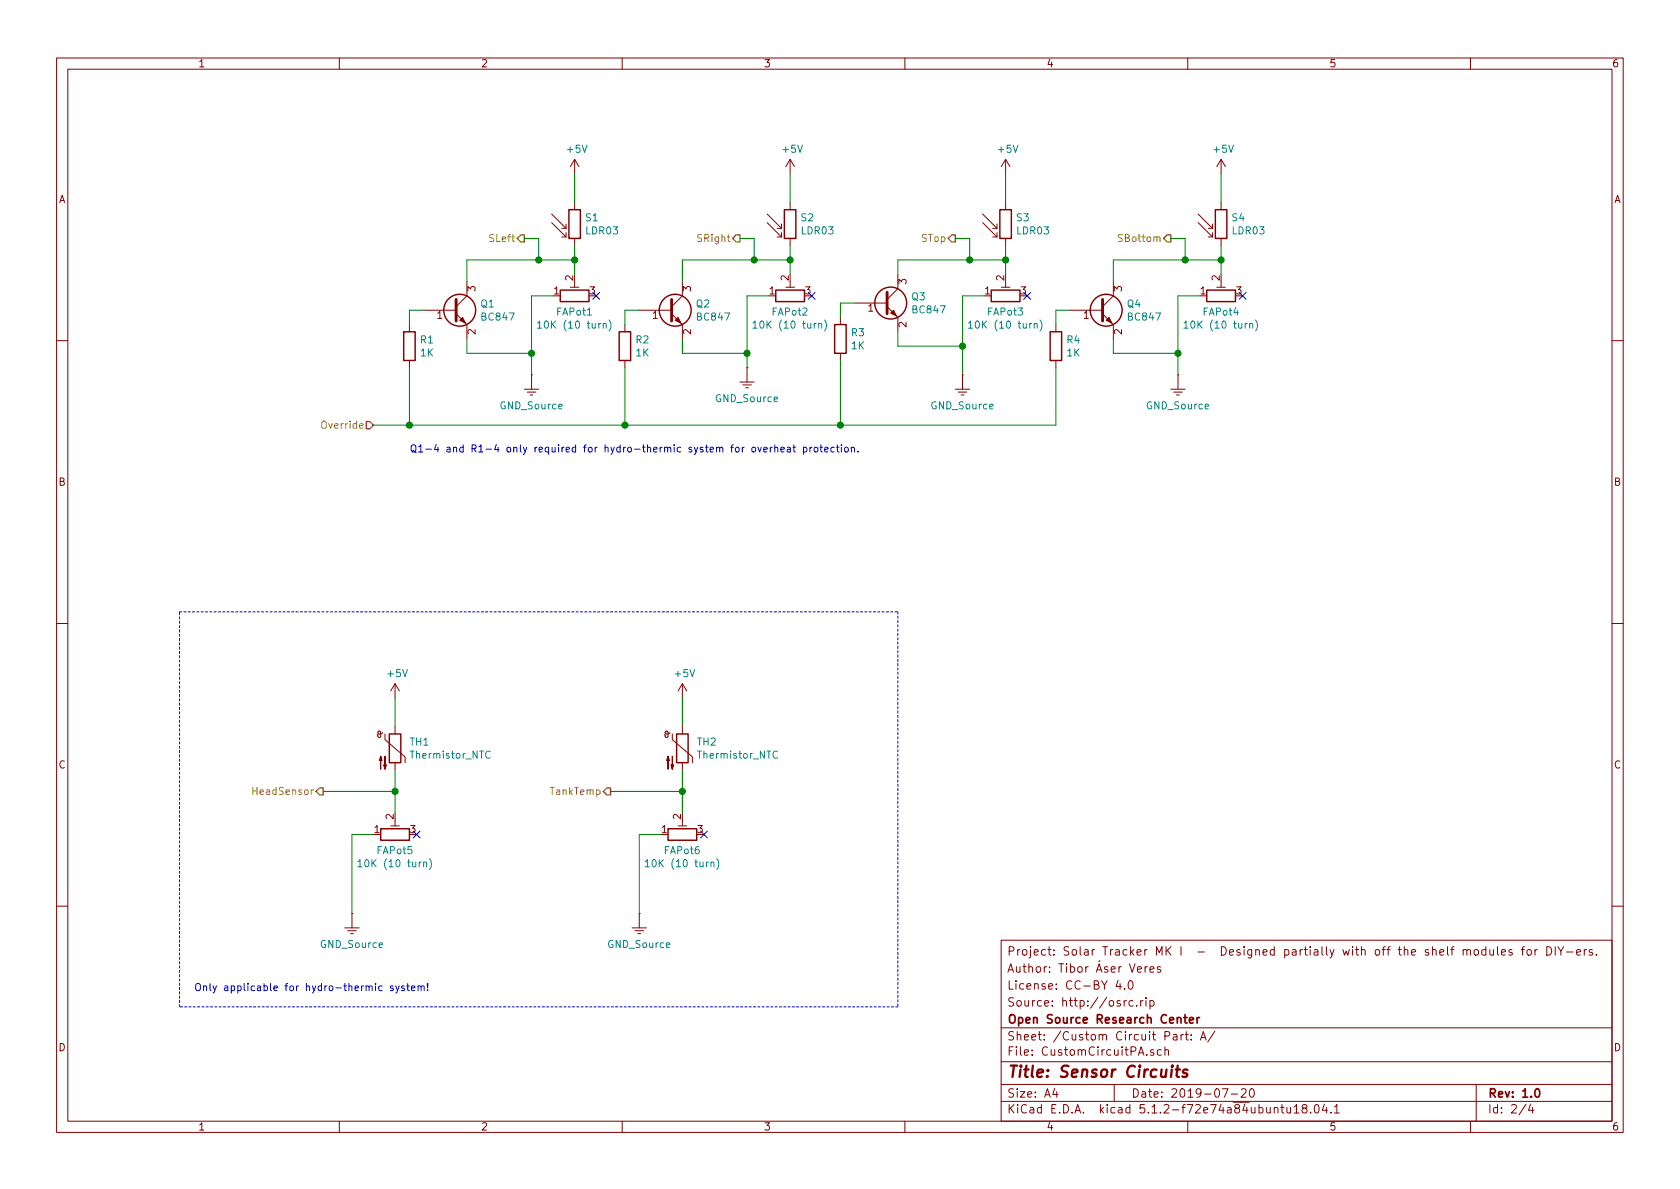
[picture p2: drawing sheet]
EESchema Schematic File Version 4
LIBS:SolarTracker MK I-cache
EELAYER 29 0
EELAYER END
$Descr A4 11693 8268
encoding utf-8
Sheet 2 4
Title "Sensor Circuits"
Date "2019-07-20"
Rev "1.0"
Comp "Open Source Research Center"
Comment1 "Source: http://osrc.rip"
Comment2 "License: CC-BY 4.0"
Comment3 "Author: Tibor Áser Veres"
Comment4 "Project: Solar Tracker MK I  -  Designed partially with off the shelf modules for DIY-ers."
$EndDescr
$Comp
L Sensor_Optical:LDR03 R?
U 1 1
P 7000 1550
AR Path="/5D3D385E" Ref="R?"  Part="1" 
AR Path="/5D3AB2EA/5D3D385E" Ref="S3"  Part="1" 
F 0 "S3" H 7070 1596 50  0000 L CNN
F 1 "LDR03" H 7070 1505 50  0000 L CNN
F 2 "OptoDevice:R_LDR_10x8.5mm_P7.6mm_Vertical" V 7175 1550 50  0001 C CNN
F 3 "http://www.elektronica-componenten.nl/WebRoot/StoreNL/Shops/61422969/54F1/BA0C/C664/31B9/2173/C0A8/2AB9/2AEF/LDR03IMP.pdf" H 7000 1500 50  0001 C CNN
	1    7000 1550
	1    0    0    -1  
$EndComp
$Comp
L Device:R_POT_TRIM RV?
U 1 1
P 7000 2050
AR Path="/5D3D3864" Ref="RV?"  Part="1" 
AR Path="/5D3AB2EA/5D3D3864" Ref="FAPot3"  Part="1" 
F 0 "FAPot3" V 6885 2050 50  0000 C CNN
F 1 "10K (10 turn)" V 6794 2050 50  0000 C CNN
F 2 "" H 7000 2050 50  0001 C CNN
F 3 "~" H 7000 2050 50  0001 C CNN
	1    7000 2050
	0    -1   -1   0   
$EndComp
Wire Wire Line
	6850 2050 6700 2050
$Comp
L power:+5V #PWR?
U 1 1
P 7000 1200
AR Path="/5D3D3871" Ref="#PWR?"  Part="1" 
AR Path="/5D3AB2EA/5D3D3871" Ref="#PWR06"  Part="1" 
F 0 "#PWR06" H 7000 1050 50  0001 C CNN
F 1 "+5V" H 7015 1373 50  0000 C CNN
F 2 "" H 7000 1200 50  0001 C CNN
F 3 "" H 7000 1200 50  0001 C CNN
	1    7000 1200
	1    0    0    -1  
$EndComp
Wire Wire Line
	7000 1400 7000 1200
$Comp
L power:+5V #PWR?
U 1 1
P 8500 1200
AR Path="/5D3D3878" Ref="#PWR?"  Part="1" 
AR Path="/5D3AB2EA/5D3D3878" Ref="#PWR08"  Part="1" 
F 0 "#PWR08" H 8500 1050 50  0001 C CNN
F 1 "+5V" H 8515 1373 50  0000 C CNN
F 2 "" H 8500 1200 50  0001 C CNN
F 3 "" H 8500 1200 50  0001 C CNN
	1    8500 1200
	1    0    0    -1  
$EndComp
$Comp
L Sensor_Optical:LDR03 R?
U 1 1
P 8500 1550
AR Path="/5D3D387E" Ref="R?"  Part="1" 
AR Path="/5D3AB2EA/5D3D387E" Ref="S4"  Part="1" 
F 0 "S4" H 8570 1596 50  0000 L CNN
F 1 "LDR03" H 8570 1505 50  0000 L CNN
F 2 "OptoDevice:R_LDR_10x8.5mm_P7.6mm_Vertical" V 8675 1550 50  0001 C CNN
F 3 "http://www.elektronica-componenten.nl/WebRoot/StoreNL/Shops/61422969/54F1/BA0C/C664/31B9/2173/C0A8/2AB9/2AEF/LDR03IMP.pdf" H 8500 1500 50  0001 C CNN
	1    8500 1550
	1    0    0    -1  
$EndComp
$Comp
L Device:R_POT_TRIM RV?
U 1 1
P 8500 2050
AR Path="/5D3D3884" Ref="RV?"  Part="1" 
AR Path="/5D3AB2EA/5D3D3884" Ref="FAPot4"  Part="1" 
F 0 "FAPot4" V 8385 2050 50  0000 C CNN
F 1 "10K (10 turn)" V 8294 2050 50  0000 C CNN
F 2 "" H 8500 2050 50  0001 C CNN
F 3 "~" H 8500 2050 50  0001 C CNN
	1    8500 2050
	0    -1   -1   0   
$EndComp
Wire Wire Line
	8200 2050 8350 2050
Wire Wire Line
	8500 1900 8500 1800
Wire Wire Line
	8500 1400 8500 1200
$Comp
L power:+5V #PWR?
U 1 1
P 4000 1200
AR Path="/5D3D3893" Ref="#PWR?"  Part="1" 
AR Path="/5D3AB2EA/5D3D3893" Ref="#PWR02"  Part="1" 
F 0 "#PWR02" H 4000 1050 50  0001 C CNN
F 1 "+5V" H 4015 1373 50  0000 C CNN
F 2 "" H 4000 1200 50  0001 C CNN
F 3 "" H 4000 1200 50  0001 C CNN
	1    4000 1200
	1    0    0    -1  
$EndComp
$Comp
L Sensor_Optical:LDR03 R?
U 1 1
P 4000 1550
AR Path="/5D3D3899" Ref="R?"  Part="1" 
AR Path="/5D3AB2EA/5D3D3899" Ref="S1"  Part="1" 
F 0 "S1" H 4070 1596 50  0000 L CNN
F 1 "LDR03" H 4070 1505 50  0000 L CNN
F 2 "OptoDevice:R_LDR_10x8.5mm_P7.6mm_Vertical" V 4175 1550 50  0001 C CNN
F 3 "http://www.elektronica-componenten.nl/WebRoot/StoreNL/Shops/61422969/54F1/BA0C/C664/31B9/2173/C0A8/2AB9/2AEF/LDR03IMP.pdf" H 4000 1500 50  0001 C CNN
	1    4000 1550
	1    0    0    -1  
$EndComp
$Comp
L Device:R_POT_TRIM RV?
U 1 1
P 4000 2050
AR Path="/5D3D389F" Ref="RV?"  Part="1" 
AR Path="/5D3AB2EA/5D3D389F" Ref="FAPot1"  Part="1" 
F 0 "FAPot1" V 3885 2050 50  0000 C CNN
F 1 "10K (10 turn)" V 3794 2050 50  0000 C CNN
F 2 "" H 4000 2050 50  0001 C CNN
F 3 "~" H 4000 2050 50  0001 C CNN
	1    4000 2050
	0    -1   -1   0   
$EndComp
$Comp
L Device:R_POT_TRIM RV?
U 1 1
P 5500 2050
AR Path="/5D3D38AB" Ref="RV?"  Part="1" 
AR Path="/5D3AB2EA/5D3D38AB" Ref="FAPot2"  Part="1" 
F 0 "FAPot2" V 5385 2050 50  0000 C CNN
F 1 "10K (10 turn)" V 5294 2050 50  0000 C CNN
F 2 "" H 5500 2050 50  0001 C CNN
F 3 "~" H 5500 2050 50  0001 C CNN
	1    5500 2050
	0    -1   -1   0   
$EndComp
$Comp
L Sensor_Optical:LDR03 R?
U 1 1
P 5500 1550
AR Path="/5D3D38B1" Ref="R?"  Part="1" 
AR Path="/5D3AB2EA/5D3D38B1" Ref="S2"  Part="1" 
F 0 "S2" H 5570 1596 50  0000 L CNN
F 1 "LDR03" H 5570 1505 50  0000 L CNN
F 2 "OptoDevice:R_LDR_10x8.5mm_P7.6mm_Vertical" V 5675 1550 50  0001 C CNN
F 3 "http://www.elektronica-componenten.nl/WebRoot/StoreNL/Shops/61422969/54F1/BA0C/C664/31B9/2173/C0A8/2AB9/2AEF/LDR03IMP.pdf" H 5500 1500 50  0001 C CNN
	1    5500 1550
	1    0    0    -1  
$EndComp
$Comp
L power:+5V #PWR?
U 1 1
P 5500 1200
AR Path="/5D3D38B7" Ref="#PWR?"  Part="1" 
AR Path="/5D3AB2EA/5D3D38B7" Ref="#PWR04"  Part="1" 
F 0 "#PWR04" H 5500 1050 50  0001 C CNN
F 1 "+5V" H 5515 1373 50  0000 C CNN
F 2 "" H 5500 1200 50  0001 C CNN
F 3 "" H 5500 1200 50  0001 C CNN
	1    5500 1200
	1    0    0    -1  
$EndComp
Wire Wire Line
	5200 2050 5350 2050
Wire Wire Line
	5500 1700 5500 1800
Wire Wire Line
	5500 1400 5500 1200
Wire Wire Line
	4000 1200 4000 1400
Wire Wire Line
	3850 2050 3700 2050
$Comp
L Transistor_BJT:BC847 Q?
U 1 1
P 6150 2100
AR Path="/5D3D38C8" Ref="Q?"  Part="1" 
AR Path="/5D3AB2EA/5D3D38C8" Ref="Q3"  Part="1" 
F 0 "Q3" H 6341 2146 50  0000 L CNN
F 1 "BC847" H 6341 2055 50  0000 L CNN
F 2 "Package_TO_SOT_SMD:SOT-23" H 6350 2025 50  0001 L CIN
F 3 "http://www.infineon.com/dgdl/Infineon-BC847SERIES_BC848SERIES_BC849SERIES_BC850SERIES-DS-v01_01-en.pdf?fileId=db3a304314dca389011541d4630a1657" H 6150 2100 50  0001 L CNN
	1    6150 2100
	1    0    0    -1  
$EndComp
Wire Wire Line
	6250 1800 6750 1800
Wire Wire Line
	7000 1700 7000 1800
Connection ~ 7000 1800
Wire Wire Line
	7000 1800 7000 1900
Wire Wire Line
	6250 1900 6250 1800
Wire Wire Line
	6700 2050 6700 2400
Wire Wire Line
	6250 2300 6250 2400
Wire Wire Line
	6250 2400 6700 2400
Connection ~ 6700 2400
Wire Wire Line
	6700 2400 6700 2600
Wire Wire Line
	8200 2050 8200 2450
Wire Wire Line
	3700 2050 3700 2450
$Comp
L Transistor_BJT:BC847 Q?
U 1 1
P 7650 2150
AR Path="/5D3D38DA" Ref="Q?"  Part="1" 
AR Path="/5D3AB2EA/5D3D38DA" Ref="Q4"  Part="1" 
F 0 "Q4" H 7841 2196 50  0000 L CNN
F 1 "BC847" H 7841 2105 50  0000 L CNN
F 2 "Package_TO_SOT_SMD:SOT-23" H 7850 2075 50  0001 L CIN
F 3 "http://www.infineon.com/dgdl/Infineon-BC847SERIES_BC848SERIES_BC849SERIES_BC850SERIES-DS-v01_01-en.pdf?fileId=db3a304314dca389011541d4630a1657" H 7650 2150 50  0001 L CNN
	1    7650 2150
	1    0    0    -1  
$EndComp
Wire Wire Line
	7750 1950 7750 1800
Wire Wire Line
	7750 1800 8250 1800
Connection ~ 8500 1800
Wire Wire Line
	8500 1800 8500 1700
Wire Wire Line
	7750 2350 7750 2450
Wire Wire Line
	7750 2450 8200 2450
Connection ~ 8200 2450
Wire Wire Line
	8200 2450 8200 2600
$Comp
L Transistor_BJT:BC847 Q?
U 1 1
P 3150 2150
AR Path="/5D3D38E8" Ref="Q?"  Part="1" 
AR Path="/5D3AB2EA/5D3D38E8" Ref="Q1"  Part="1" 
F 0 "Q1" H 3341 2196 50  0000 L CNN
F 1 "BC847" H 3341 2105 50  0000 L CNN
F 2 "Package_TO_SOT_SMD:SOT-23" H 3350 2075 50  0001 L CIN
F 3 "http://www.infineon.com/dgdl/Infineon-BC847SERIES_BC848SERIES_BC849SERIES_BC850SERIES-DS-v01_01-en.pdf?fileId=db3a304314dca389011541d4630a1657" H 3150 2150 50  0001 L CNN
	1    3150 2150
	1    0    0    -1  
$EndComp
Wire Wire Line
	4000 1700 4000 1800
Wire Wire Line
	3250 1950 3250 1800
Wire Wire Line
	3250 1800 3750 1800
Connection ~ 4000 1800
Wire Wire Line
	4000 1800 4000 1900
Wire Wire Line
	3250 2350 3250 2450
Wire Wire Line
	3250 2450 3700 2450
Connection ~ 3700 2450
Wire Wire Line
	3700 2450 3700 2600
$Comp
L Transistor_BJT:BC847 Q?
U 1 1
P 4650 2150
AR Path="/5D3D38F7" Ref="Q?"  Part="1" 
AR Path="/5D3AB2EA/5D3D38F7" Ref="Q2"  Part="1" 
F 0 "Q2" H 4841 2196 50  0000 L CNN
F 1 "BC847" H 4841 2105 50  0000 L CNN
F 2 "Package_TO_SOT_SMD:SOT-23" H 4850 2075 50  0001 L CIN
F 3 "http://www.infineon.com/dgdl/Infineon-BC847SERIES_BC848SERIES_BC849SERIES_BC850SERIES-DS-v01_01-en.pdf?fileId=db3a304314dca389011541d4630a1657" H 4650 2150 50  0001 L CNN
	1    4650 2150
	1    0    0    -1  
$EndComp
Wire Wire Line
	5200 2050 5200 2450
Wire Wire Line
	4750 2350 4750 2450
Wire Wire Line
	4750 2450 5200 2450
Connection ~ 5200 2450
Wire Wire Line
	5200 2450 5200 2550
Wire Wire Line
	4750 1950 4750 1800
Wire Wire Line
	4750 1800 5250 1800
Connection ~ 5500 1800
Wire Wire Line
	5500 1800 5500 1900
Text HLabel 6650 1650 0    50   Output ~ 0
STop
Text HLabel 8150 1650 0    50   Output ~ 0
SBottom
Text HLabel 3650 1650 0    50   Output ~ 0
SLeft
Wire Wire Line
	6650 1650 6750 1650
Wire Wire Line
	6750 1650 6750 1800
Connection ~ 6750 1800
Wire Wire Line
	6750 1800 7000 1800
Wire Wire Line
	8150 1650 8250 1650
Wire Wire Line
	8250 1650 8250 1800
Connection ~ 8250 1800
Wire Wire Line
	8250 1800 8500 1800
Wire Wire Line
	3750 1800 3750 1650
Wire Wire Line
	3750 1650 3650 1650
Connection ~ 3750 1800
Wire Wire Line
	3750 1800 4000 1800
Wire Wire Line
	5250 1800 5250 1650
Wire Wire Line
	5250 1650 5150 1650
Connection ~ 5250 1800
Wire Wire Line
	5250 1800 5500 1800
Text HLabel 5150 1650 0    50   Output ~ 0
SRight
$Comp
L Device:R R1
U 1 1
P 2850 2400
F 0 "R1" H 2920 2446 50  0000 L CNN
F 1 "1K" H 2920 2355 50  0000 L CNN
F 2 "" V 2780 2400 50  0001 C CNN
F 3 "~" H 2850 2400 50  0001 C CNN
	1    2850 2400
	1    0    0    -1  
$EndComp
$Comp
L Device:R R2
U 1 1
P 4350 2400
F 0 "R2" H 4420 2446 50  0000 L CNN
F 1 "1K" H 4420 2355 50  0000 L CNN
F 2 "" V 4280 2400 50  0001 C CNN
F 3 "~" H 4350 2400 50  0001 C CNN
	1    4350 2400
	1    0    0    -1  
$EndComp
$Comp
L Device:R R3
U 1 1
P 5850 2350
F 0 "R3" H 5920 2396 50  0000 L CNN
F 1 "1K" H 5920 2305 50  0000 L CNN
F 2 "" V 5780 2350 50  0001 C CNN
F 3 "~" H 5850 2350 50  0001 C CNN
	1    5850 2350
	1    0    0    -1  
$EndComp
$Comp
L Device:R R4
U 1 1
P 7350 2400
F 0 "R4" H 7420 2446 50  0000 L CNN
F 1 "1K" H 7420 2355 50  0000 L CNN
F 2 "" V 7280 2400 50  0001 C CNN
F 3 "~" H 7350 2400 50  0001 C CNN
	1    7350 2400
	1    0    0    -1  
$EndComp
Wire Wire Line
	7350 2550 7350 2950
Wire Wire Line
	7350 2950 5850 2950
Wire Wire Line
	5850 2950 5850 2500
Wire Wire Line
	5850 2950 4350 2950
Wire Wire Line
	4350 2950 4350 2550
Connection ~ 5850 2950
Wire Wire Line
	4350 2950 2850 2950
Wire Wire Line
	2850 2950 2850 2550
Connection ~ 4350 2950
Connection ~ 2850 2950
Wire Wire Line
	2600 2950 2850 2950
Text HLabel 2600 2950 0    50   Input ~ 0
Override
Wire Wire Line
	7450 2150 7350 2150
Wire Wire Line
	7350 2150 7350 2250
Wire Wire Line
	5850 2200 5850 2100
Wire Wire Line
	5850 2100 5950 2100
Wire Wire Line
	4350 2250 4350 2150
Wire Wire Line
	4350 2150 4450 2150
Wire Wire Line
	2950 2150 2850 2150
Wire Wire Line
	2850 2150 2850 2250
Text Notes 2850 3150 0    50   ~ 0
Q1-4 and R1-4 only required for hydro-thermic system for overheat protection.
$Comp
L Device:R_POT_TRIM FAPot?
U 1 1
P 4750 5800
AR Path="/5D712E2D" Ref="FAPot?"  Part="1" 
AR Path="/5D3AB2EA/5D712E2D" Ref="FAPot6"  Part="1" 
F 0 "FAPot6" V 4635 5800 50  0000 C CNN
F 1 "10K (10 turn)" V 4544 5800 50  0000 C CNN
F 2 "" H 4750 5800 50  0001 C CNN
F 3 "~" H 4750 5800 50  0001 C CNN
	1    4750 5800
	0    -1   -1   0   
$EndComp
Wire Wire Line
	4450 5800 4600 5800
$Comp
L power:+5V #PWR?
U 1 1
P 4750 4850
AR Path="/5D73F310" Ref="#PWR?"  Part="1" 
AR Path="/5D3AB2EA/5D73F310" Ref="#PWR038"  Part="1" 
F 0 "#PWR038" H 4750 4700 50  0001 C CNN
F 1 "+5V" H 4765 5023 50  0000 C CNN
F 2 "" H 4750 4850 50  0001 C CNN
F 3 "" H 4750 4850 50  0001 C CNN
	1    4750 4850
	1    0    0    -1  
$EndComp
Wire Wire Line
	4750 5050 4750 4850
$Comp
L Device:Thermistor_NTC TH2
U 1 1
P 4750 5200
F 0 "TH2" H 4848 5246 50  0000 L CNN
F 1 "Thermistor_NTC" H 4848 5155 50  0000 L CNN
F 2 "" H 4750 5250 50  0001 C CNN
F 3 "~" H 4750 5250 50  0001 C CNN
	1    4750 5200
	1    0    0    -1  
$EndComp
Wire Wire Line
	4750 5350 4750 5500
Wire Wire Line
	4450 5800 4450 6350
Text HLabel 4250 5500 0    50   Output ~ 0
TankTemp
Text HLabel 2250 5500 0    50   Output ~ 0
HeadSensor
Connection ~ 4750 5500
Wire Wire Line
	4750 5500 4750 5650
Wire Wire Line
	4250 5500 4750 5500
$Comp
L Device:R_POT_TRIM FAPot?
U 1 1
P 2750 5800
AR Path="/5D75440D" Ref="FAPot?"  Part="1" 
AR Path="/5D3AB2EA/5D75440D" Ref="FAPot5"  Part="1" 
F 0 "FAPot5" V 2635 5800 50  0000 C CNN
F 1 "10K (10 turn)" V 2544 5800 50  0000 C CNN
F 2 "" H 2750 5800 50  0001 C CNN
F 3 "~" H 2750 5800 50  0001 C CNN
	1    2750 5800
	0    -1   -1   0   
$EndComp
Wire Wire Line
	2450 5800 2600 5800
$Comp
L power:+5V #PWR?
U 1 1
P 2750 4850
AR Path="/5D75441A" Ref="#PWR?"  Part="1" 
AR Path="/5D3AB2EA/5D75441A" Ref="#PWR036"  Part="1" 
F 0 "#PWR036" H 2750 4700 50  0001 C CNN
F 1 "+5V" H 2765 5023 50  0000 C CNN
F 2 "" H 2750 4850 50  0001 C CNN
F 3 "" H 2750 4850 50  0001 C CNN
	1    2750 4850
	1    0    0    -1  
$EndComp
Wire Wire Line
	2750 5050 2750 4850
$Comp
L Device:Thermistor_NTC TH1
U 1 1
P 2750 5200
F 0 "TH1" H 2848 5246 50  0000 L CNN
F 1 "Thermistor_NTC" H 2848 5155 50  0000 L CNN
F 2 "" H 2750 5250 50  0001 C CNN
F 3 "~" H 2750 5250 50  0001 C CNN
	1    2750 5200
	1    0    0    -1  
$EndComp
Wire Wire Line
	2750 5350 2750 5500
Wire Wire Line
	2450 5800 2450 6350
Connection ~ 2750 5500
Wire Wire Line
	2750 5500 2750 5650
Wire Wire Line
	2250 5500 2750 5500
Wire Notes Line
	1250 4250 6250 4250
Wire Notes Line
	6250 4250 6250 7000
Wire Notes Line
	6250 7000 1250 7000
Wire Notes Line
	1250 7000 1250 4250
Text Notes 1350 6900 0    50   ~ 0
Only applicable for hydro-thermic system!
NoConn ~ 2900 5800
NoConn ~ 4900 5800
NoConn ~ 8650 2050
NoConn ~ 7150 2050
NoConn ~ 5650 2050
NoConn ~ 4150 2050
$Comp
L Local:GND_Source #PWR0114
U 1 1
P 3700 2600
F 0 "#PWR0114" H 3700 2300 50  0001 C CNN
F 1 "GND_Source" H 3700 2387 50  0000 C CNN
F 2 "" H 3700 2600 50  0001 C CNN
F 3 "" H 3700 2600 50  0001 C CNN
	1    3700 2600
	1    0    0    -1  
$EndComp
$Comp
L Local:GND_Source #PWR011
U 1 1
P 5200 2550
F 0 "#PWR011" H 5200 2250 50  0001 C CNN
F 1 "GND_Source" H 5200 2337 50  0000 C CNN
F 2 "" H 5200 2550 50  0001 C CNN
F 3 "" H 5200 2550 50  0001 C CNN
	1    5200 2550
	1    0    0    -1  
$EndComp
$Comp
L Local:GND_Source #PWR012
U 1 1
P 6700 2600
F 0 "#PWR012" H 6700 2300 50  0001 C CNN
F 1 "GND_Source" H 6700 2387 50  0000 C CNN
F 2 "" H 6700 2600 50  0001 C CNN
F 3 "" H 6700 2600 50  0001 C CNN
	1    6700 2600
	1    0    0    -1  
$EndComp
$Comp
L Local:GND_Source #PWR013
U 1 1
P 8200 2600
F 0 "#PWR013" H 8200 2300 50  0001 C CNN
F 1 "GND_Source" H 8200 2387 50  0000 C CNN
F 2 "" H 8200 2600 50  0001 C CNN
F 3 "" H 8200 2600 50  0001 C CNN
	1    8200 2600
	1    0    0    -1  
$EndComp
$Comp
L Local:GND_Source #PWR09
U 1 1
P 4450 6350
F 0 "#PWR09" H 4450 6050 50  0001 C CNN
F 1 "GND_Source" H 4450 6137 50  0000 C CNN
F 2 "" H 4450 6350 50  0001 C CNN
F 3 "" H 4450 6350 50  0001 C CNN
	1    4450 6350
	1    0    0    -1  
$EndComp
$Comp
L Local:GND_Source #PWR07
U 1 1
P 2450 6350
F 0 "#PWR07" H 2450 6050 50  0001 C CNN
F 1 "GND_Source" H 2450 6137 50  0000 C CNN
F 2 "" H 2450 6350 50  0001 C CNN
F 3 "" H 2450 6350 50  0001 C CNN
	1    2450 6350
	1    0    0    -1  
$EndComp
$EndSCHEMATC
